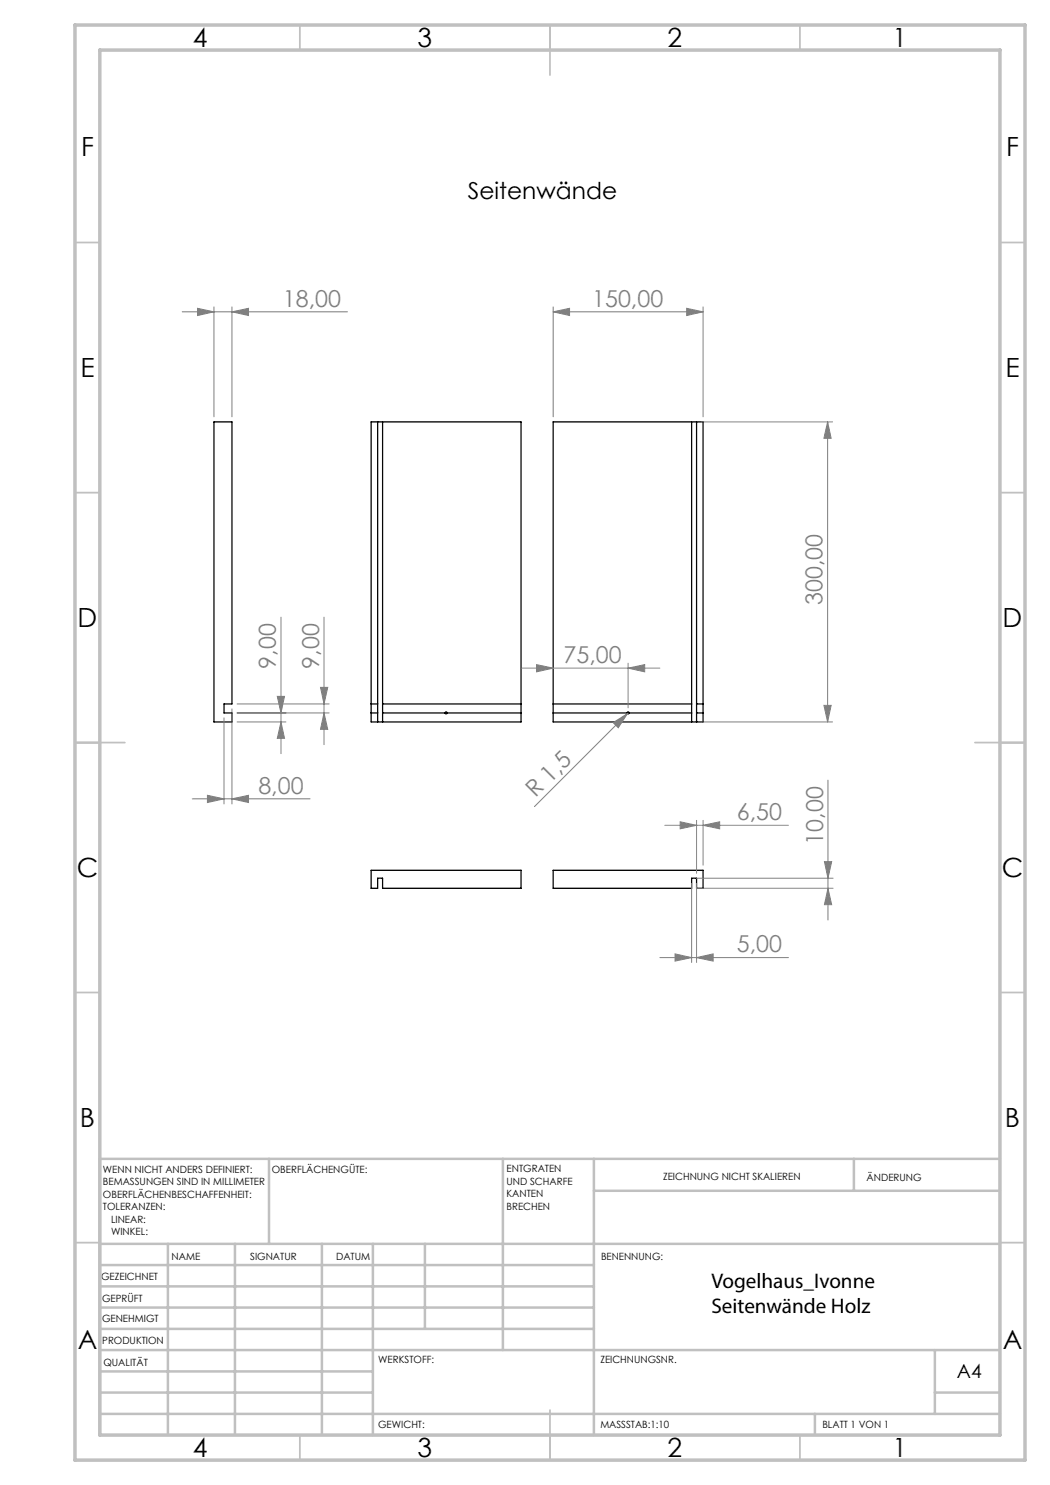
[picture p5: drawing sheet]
<svg xmlns="http://www.w3.org/2000/svg" width="210mm" height="297mm" viewBox="0 0 210 297" stroke-linecap="round" stroke-linejoin="round" font-family="sans-serif">
<g fill="none" stroke="#000" stroke-width=".25">
<path d="M42.8 84.4h3.6v56.4h-1.6v1.8h1.6v1.8h-3.6zM74.2 84.4h30v60h-30zM75.5 84.4v60M76.5 84.4v60M110.6 84.4h30v60h-30zM138.3 84.4v60M139.3 84.4v60M74.2 140.8h1.3M74.2 142.6h1.3M76.5 140.8h27.7M76.5 142.6h12.5M89 142.6a.19 .19 0 0 0 .2 .2 .19 .19 0 0 0 .2-.2"/>
<path d="M89 142.6a.19 .19 0 0 1 .2-.2 .19 .19 0 0 1 .2 .2M89.4 142.6h14.8M110.6 140.8h27.7M110.6 142.6h14.8M125.4 142.6a.22 .22 0 0 0 .2 .2 .22 .22 0 0 0 .2-.2M125.4 142.6a.21 .21 0 0 1 .2-.2 .21 .21 0 0 1 .2 .2M125.8 142.6h12.5M139.3 140.8h1.3M139.3 142.6h1.3M74.2 174.1h30v3.6h-27.7v-2.1h-1v2.1h-1.3zM110.6 174.1h30v3.6h-1.3v-2.1h-1v2.1h-27.7z"/>
</g>
<g fill="none" stroke="#808080" stroke-width=".2">
<path d="M36.4 62.4h33.1M39.5 61.7l3.3 .7-3.3 .7zM42.8 61.4v22M46.4 62.4l3.3-.7v1.4zM46.4 61.4v22M110.6 62.4l3.3-.7v1.4zM110.6 61.4v22M110.6 62.4h30M137.3 61.7l3.3 .7-3.3 .7zM140.6 61.4v22M140.3 84.4h26.2M165.5 84.4v60"/>
<path d="M165.5 84.4l.7 3.3h-1.4zM55.5 139.3h1.4l-.7 3.3zM56.2 123.4v27.3M64.1 137.5h1.4l-.7 3.3zM64.8 123.4v25.5M104.3 133.6h27.7M107.3 132.9l3.3 .7-3.3 .8zM125.6 133.6l3.3-.7v1.5zM125.6 132.6v9M38.5 159.8h23.5M41.5 159.1l3.3 .7-3.3 .7zM44.8 143.6v17.2"/>
<path d="M46.4 159.8l3.3-.7v1.4zM46.4 141.8v19M47.4 144.4h9.8M47.4 140.8h18.4M47.4 142.6h18.4M56.2 144.4l.7 3.3h-1.4zM64.8 142.6l.7 3.3h-1.4zM122.6 144.5l2.9-1.8-1.9 2.9zM125.6 142.6l-18.7 18.7M140.3 144.4h26.2M164.8 141.1h1.4l-.7 3.3zM165.6 156v28"/>
<path d="M133 165.1h24.7M136 164.4l3.3 .7-3.3 .7zM138.3 176.6v15.9M139.3 164.1v10.6M139.3 177.7h27.3M139.3 175.6h27.3M139.3 176.6v15.9M140.6 165.1l3.3-.7v1.4zM140.6 164.1v8.9M164.9 172.3h1.4l-.7 3.3zM165.6 177.7l.7 3.2h-1.4zM132 191.5h25.7"/>
<path d="M135 190.8l3.3 .7-3.3 .7zM139.3 191.5l3.3-.7v1.4z"/>
</g>
<g fill="none" stroke="#c0c0c0" stroke-width=".35">
<path d="M60 5v5M110 5v10M160 5v5M15 48.5h5M200 48.5h5M15 98.5h5M200 98.5h5M15 148.5h10M195 148.5h10M15 198.5h5M200 198.5h5M15 248.5h5"/>
<path d="M200 248.5h5M60 287v5M110 282v10M160 287v5"/>
</g>
<g fill="none" stroke="#c0c0c0" stroke-width=".5">
<path d="M53.8 231.8v17M100.6 231.8v38.2M118.8 231.8v55.2M118.8 238.2h81.2M170.8 231.8v6.4M200 231.8h-180v55.2M20 248.8h180M20 257.3h98.8M20 253h98.8M33.6 248.8v38.2M47 248.8v38.2M64.4 248.8v38.2"/>
<path d="M74.6 248.8v38.2M85 248.8v17M20 265.8h98.8M20 261.5h98.8M20 278.5h54.6M20 274.3h54.6M20 270h180M187 278.5h13M187 270v12.8M20 282.8h180M163 282.8v4.2"/>
</g>
<path d="M15 5h190v287h-190zM20 10h180v277h-180z" fill="none" stroke="#c0c0c0" stroke-width=".7"/>
<g fill="#808080">
<path d="M122.6 144.5l2.9-1.8-1.9 2.9z"/>
<path d="M137.3 61.7l3.3 .7-3.3 .7zM110.6 62.4l3.3-.7v1.4z"/>
<path d="M46.4 159.8l3.3-.7v1.4zM41.5 159.1l3.3 .7-3.3 .7z"/>
<path d="M107.3 132.9l3.3 .7-3.3 .8zM125.6 133.6l3.3-.7v1.5z"/>
<path d="M46.4 62.4l3.3-.7v1.4zM39.5 61.7l3.3 .7-3.3 .7z"/>
<path d="M136 164.4l3.3 .7-3.3 .7zM140.6 165.1l3.3-.7v1.4z"/>
<path d="M135 190.8l3.3 .7-3.3 .7zM139.3 191.5l3.3-.7v1.4z"/>
<path d="M165.5 84.4l.7 3.3h-1.4zM164.8 141.1h1.4l-.7 3.3zM64.1 137.5h1.4l-.7 3.3zM64.8 142.6l.7 3.3h-1.4zM55.5 139.3h1.4l-.7 3.3zM56.2 144.4l.7 3.3h-1.4z"/>
<path d="M165.6 177.7l.7 3.2h-1.4zM164.9 172.3h1.4l-.7 3.3z"/>
</g>
<g font-size="5.3">
<text x="38.5" y="9.5">4</text>
<text x="83.5" y="9.5">3</text>
<text x="133.5" y="9.5">2</text>
<text x="178.5" y="9.5">1</text>
<text x="16.2" y="31.2">F</text>
<text x="201.2" y="31.2">F</text>
<text x="16.1" y="75.5">E</text>
<text x="201.1" y="75.5">E</text>
<text x="15.5" y="125.5">D</text>
<text x="200.5" y="125.5">D</text>
<text x="15.4" y="175.5">C</text>
<text x="200.3" y="175.5">C</text>
<text x="16" y="225.5">B</text>
<text x="201" y="225.5">B</text>
<text x="15.5" y="269.7">A</text>
<text x="200.5" y="269.7">A</text>
<text x="38.5" y="291.5">4</text>
<text x="83.5" y="291.5">3</text>
<text x="133.5" y="291.5">2</text>
<text x="178.5" y="291.5">1</text>
</g>
<text font-size="4.7" x="93.6" y="39.8">Seitenwände</text>
<g font-size="4.7" fill="#808080">
<text x="56.6" y="61.3">18,00</text>
<text x="118.4" y="61.3">150,00</text>
<text x="164.5" y="121" transform="rotate(-90 164.5 121)">300,00</text>
<text x="55.2" y="133.8" transform="rotate(-90 55.2 133.8)">9,00</text>
<text x="63.8" y="133.8" transform="rotate(-90 63.8 133.8)">9,00</text>
<text x="112.7" y="132.6">75,00</text>
<text x="51.7" y="158.7">8,00</text>
<text x="107.1" y="159.7" transform="rotate(-45 107.1 159.7)">R 1,5</text>
<text x="147.4" y="164">6,50</text>
<text x="164.6" y="168.9" transform="rotate(-90 164.6 168.9)">10,00</text>
<text x="147.4" y="190.5">5,00</text>
</g>
<g font-size="4.2">
<text x="142.3" y="257.6">Vogelhaus_Ivonne</text>
<text x="142.3" y="262.6">Seitenwände Holz</text>
</g>
<text font-size="3.9" x="191.4" y="275.6">A4</text>
<g font-size="2">
<text x="20.6" y="234.6">WENN NICHT ANDERS DEFINIERT:</text>
<text x="20.6" y="237.1">BEMASSUNGEN SIND IN MILLIMETER</text>
<text x="20.6" y="239.6">OBERFLÄCHENBESCHAFFENHEIT:</text>
<text x="54.4" y="234.6">OBERFLÄCHENGÜTE:</text>
<text x="101.3" y="234.5">ENTGRATEN</text>
<text x="101.3" y="237">UND SCHARFE</text>
<text x="101.3" y="239.5">KANTEN</text>
<text x="132.6" y="236">ZEICHNUNG NICHT SKALIEREN</text>
<text x="173.3" y="236.2">ÄNDERUNG</text>
<text x="20.6" y="242.1">TOLERANZEN:</text>
<text x="22.2" y="244.6">LINEAR:</text>
<text x="101.3" y="242">BRECHEN</text>
<text x="22.2" y="247.1">WINKEL:</text>
<text x="34.3" y="252">NAME</text>
<text x="50" y="251.9">SIGNATUR</text>
<text x="67.2" y="251.9">DATUM</text>
<text x="120.2" y="251.9">BENENNUNG:</text>
<text x="20.2" y="256.1">GEZEICHNET</text>
<text x="20.4" y="260.3">GEPRÜFT</text>
<text x="20.4" y="264.4">GENEHMIGT</text>
<text x="20.5" y="268.8">PRODUKTION</text>
<text x="20.7" y="273.1">QUALITÄT</text>
<text x="75.6" y="272.5">WERKSTOFF:</text>
<text x="120.1" y="272.5">ZEICHNUNGSNR.</text>
<text x="75.6" y="285.5">GEWICHT:</text>
<text x="120.1" y="285.6">MASSSTAB:1:10</text>
<text x="164.5" y="285.6">BLATT 1 VON 1</text>
</g>
</svg>
